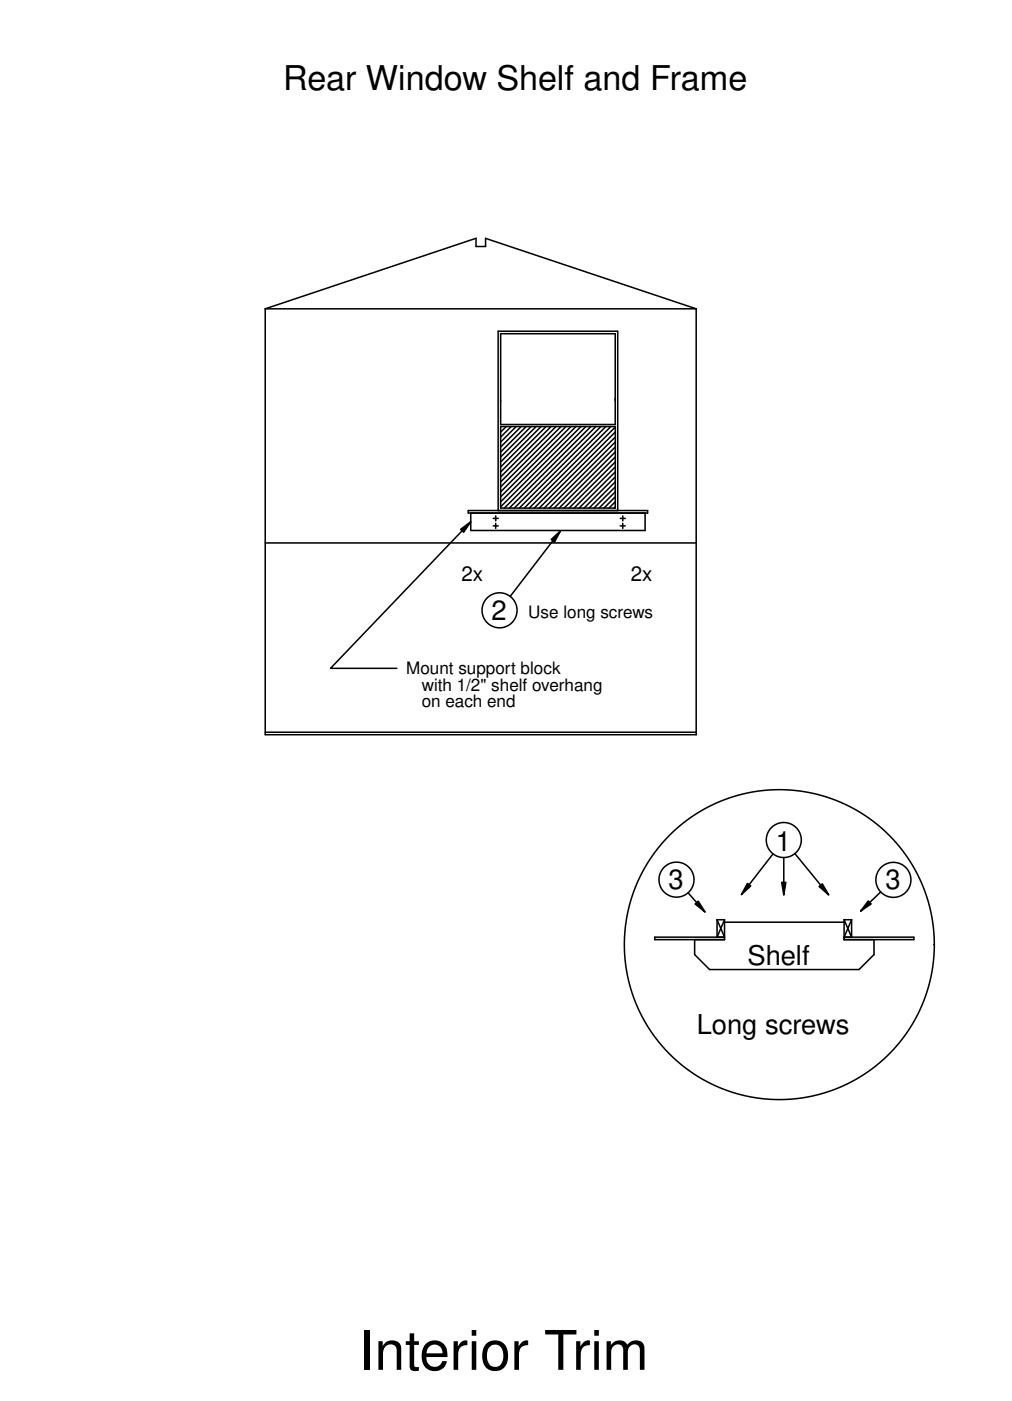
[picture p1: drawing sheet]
<svg xmlns="http://www.w3.org/2000/svg" width="165mm" height="229mm" viewBox="0 0 165 229" stroke-linecap="round" stroke-linejoin="round" font-family="sans-serif">
<g fill="none" stroke="#000" stroke-width=".25">
<path d="M43.3 50.4v69.5h70.3v-69.5M43.3 50.4l34.4-11.5v1.3h1.5v-1.3l34.4 11.5M43.3 50.4h70.3M81.7 54.5h18.7v14.8h-18.7zM81.7 65.4h.1M81.7 69.6h18.7v13.3h-18.7zM81.8 69.6l-.1 .1M82.6 69.6l-.9 .9M83.4 69.6l-1.7 1.7M84.2 69.6l-2.5 2.5M85 69.6l-3.3 3.3M85.8 69.6l-4.1 4.2"/>
<path d="M86.6 69.6l-4.9 5M87.5 69.6l-5.8 5.8M88.3 69.6l-6.6 6.6M89.1 69.6l-7.4 7.4M89.9 69.6l-8.2 8.2M90.7 69.6l-9 9M91.5 69.6l-9.8 9.8M92.3 69.6l-10.6 10.7M93.1 69.6l-11.4 11.5M94 69.6l-12.3 12.3M94.8 69.6l-13.1 13.1M95.6 69.6l-13.3 13.3"/>
<path d="M96.4 69.6l-13.3 13.3M97.2 69.6l-13.3 13.3M98 69.6l-13.3 13.3M98.8 69.6l-13.3 13.3M99.6 69.6l-13.3 13.3M100.4 65.1h.1M100.4 79.4l-3.5 3.5M100.4 78.6l-4.3 4.3M100.4 77.8l-5.1 5.1M100.4 77l-5.9 5.9M100.4 76.2l-6.7 6.7M100.4 75.4l-7.5 7.5"/>
<path d="M100.4 74.6l-8.4 8.3M100.4 73.7l-9.2 9.2M100.4 72.9l-10 10M100.4 72.1l-10.8 10.8M100.4 71.3l-11.6 11.6M100.4 70.5l-12.4 12.4M100.4 69.7l-13.2 13.2M43.3 88.6h70.3M76.4 83.3h29.3v.4h-29.3zM76.8 85.1l-22.9 24h10.8M76.8 83.7v2.9h28.4v-2.9M80.5 84.6h.8"/>
<path d="M80.5 85.8h.8M80.9 84.2v.8M80.9 85.4v.8M81.3 83.3v-29.3h19.5v29.3M91.4 86.6l-8.2 10.7M100.4 82.7l-.2 .2M100.4 81.9l-1 1M100.4 81.1l-1.9 1.8M100.4 80.3l-2.7 2.6M101.2 84.6h.8M101.2 85.8h.8M101.6 84.2v.8"/>
<path d="M101.6 85.4v.8M43.3 119.5h70.3M126.1 139.3l-5.1 6.7M127.9 139.9v6.1M129.7 139.3l5.5 6.7M112.3 145.7l2.7 3.1M113.3 153.3v2.5l2.5 2.4h24.3l2.5-2.4v-2.5M117 150.1l1.2 2.8h-11.4v.4h11.4v-3.2M117 150.1v2.8l1.2-2.8M117 150.1h1.2M118.2 150.5h19.5M137.7 150.1v3.2h11.4v-.4h-11.4l1.2-2.8"/>
<path d="M137.7 150.1h1.2M137.7 150.1l1.2 2.8v-2.8M143.7 145.5l-3.3 3.2M152.4 154.1h.1"/>
<circle cx="81.5" cy="99.6" r="2.86"/>
<circle cx="127.9" cy="137.1" r="2.86"/>
<circle cx="110.4" cy="143.5" r="2.86"/>
<circle cx="127.1" cy="154.1" r="25.3"/>
<circle cx="145.8" cy="143.6" r="2.86"/>
</g>
<path d="M75.2 86.4l1.6-1.3-1.2 1.7zM89.9 88l1.5-1.4-.9 1.8zM113.4 147.5l.5-.4 1.1 1.7zM121.9 144.1l.6 .5-1.5 1.4zM127.5 144h.7l-.3 2zM133.6 144.6l.6-.4 1 1.8zM141.6 147l.5 .5-1.7 1.2z" fill="#000"/>
<path d="M75.2 86.4l1.6-1.3-1.2 1.7zM89.9 88l1.5-1.4-.9 1.8zM113.4 147.5l.5-.4 1.1 1.7zM121.9 144.1l.6 .5-1.5 1.4zM127.5 144h.7l-.3 2zM133.6 144.6l.6-.4 1 1.8zM141.6 147l.5 .5-1.7 1.2z" fill="#000" stroke="#000" stroke-width=".25"/>
<text font-size="8.9" x="58.6" y="223.5">Interior Trim</text>
<text font-size="5.6" x="46.2" y="14.7">Rear Window Shelf and Frame</text>
<g font-size="4.5">
<text x="80.2" y="101.1">2</text>
<text x="126.6" y="138.8">1</text>
<text x="109.1" y="145">3</text>
<text x="144.5" y="145.1">3</text>
<text x="122" y="157.4">Shelf</text>
<text x="113.7" y="168.8">Long screws</text>
</g>
<g font-size="3.3">
<text x="75.3" y="94.7">2x</text>
<text x="102.9" y="94.7">2x</text>
</g>
<g font-size="2.8">
<text x="86.2" y="100.8">Use long screws</text>
<text x="66.3" y="110">Mount support block</text>
<text x="68.8" y="112.7">with 1/2&quot; shelf overhang</text>
<text x="68.8" y="115.3">on each end</text>
</g>
</svg>
